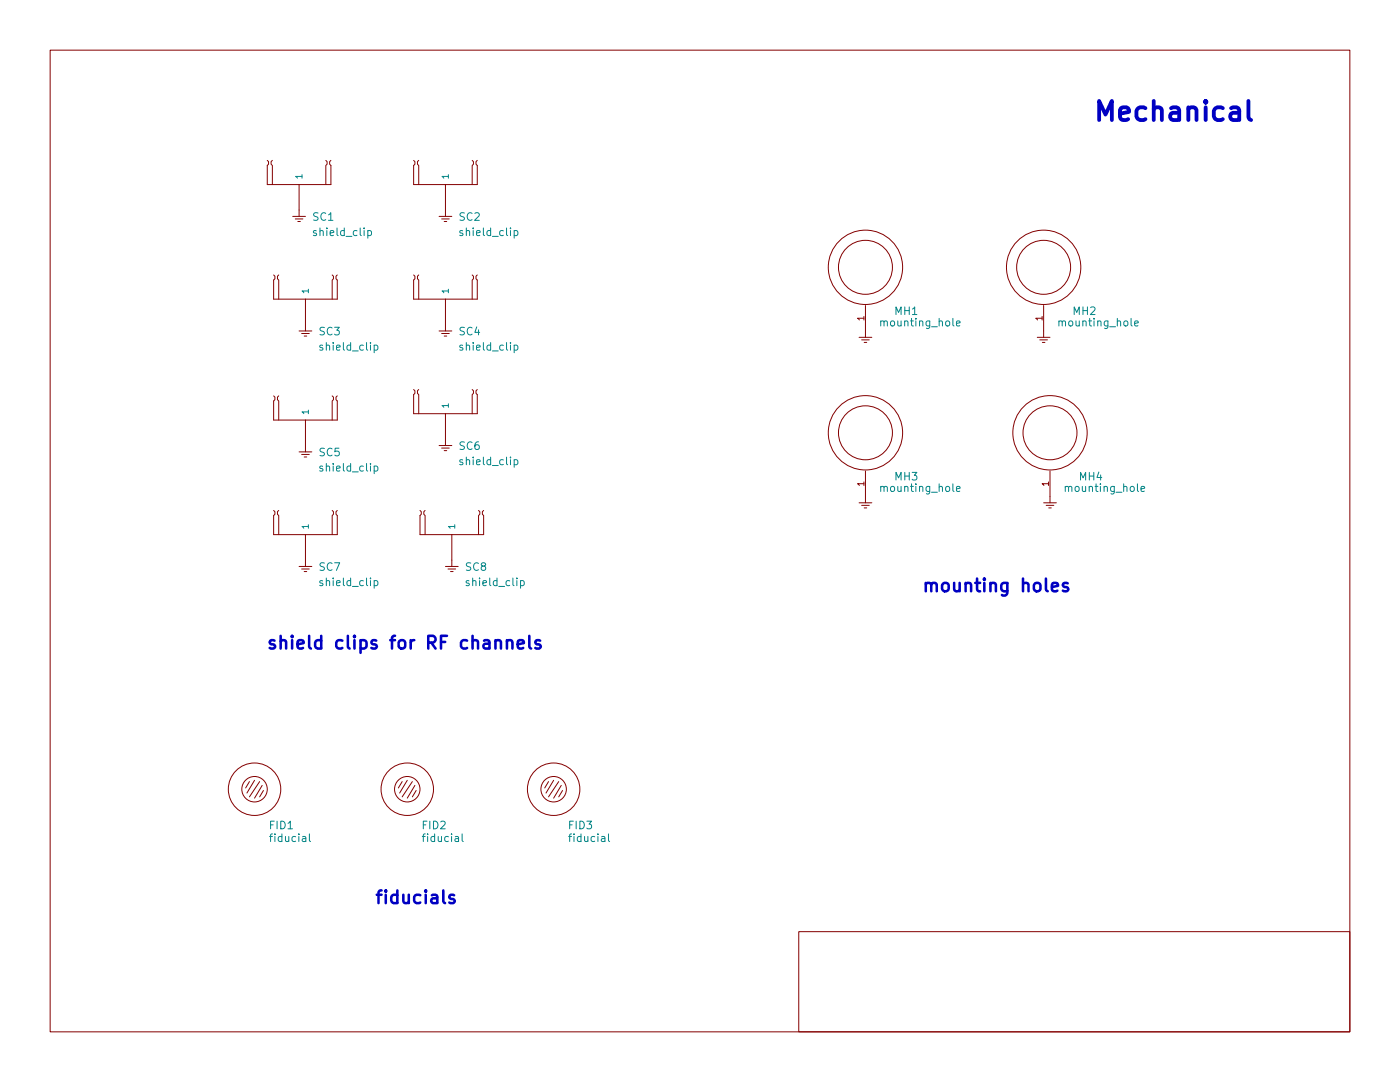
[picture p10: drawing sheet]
<svg xmlns="http://www.w3.org/2000/svg" width="279mm" height="216mm" viewBox="0 0 279 216" stroke-linecap="round" stroke-linejoin="round" font-family="sans-serif">
<g fill="none" stroke="#840000" stroke-width=".2">
<path d="M10 10h259.4v195.9h-259.4zM53.3 32l.3 .3v.5l-.3 .2v3.8h12.7v-3.8l-.2-.2v-.5l.2-.3M54.4 32l-.3 .3v.5l.3 .2v3.8M59.7 36.8v6.4M65 32l.3 .3v.5l-.3 .2v3.8M82.5 32l.3 .3v.5l-.3 .2v3.8h12.7v-3.8l-.2-.2v-.5l.2-.3M83.6 32l-.3 .3v.5l.3 .2v3.8M88.9 36.8v6.4M94.2 32l.3 .3v.5l-.3 .2v3.8M54.6 54.9l.3 .2v.5l-.3 .3v3.8h12.7v-3.8l-.2-.3v-.5l.2-.2M55.6 54.9l-.2 .2v.5l.2 .3v3.8M58.4 43.2h2.6"/>
<path d="M58.9 43.7h1.6M59.4 44.2h.5M61 59.7v6.3M66.3 54.9l.2 .2v.5l-.2 .3v3.8M82.5 54.9l.3 .2v.5l-.3 .3v3.8h12.7v-3.8l-.2-.3v-.5l.2-.2M83.6 54.9l-.3 .2v.5l.3 .3v3.8M87.6 43.2h2.6M88.1 43.7h1.6M88.6 44.2h.6M88.9 59.7v6.3M94.2 54.9l.3 .2v.5l-.3 .3v3.8M54.6 79l.3 .2v.6l-.3 .2v3.8h12.7v-3.8l-.2-.2v-.6l.2-.2"/>
<path d="M55.6 79l-.2 .2v.6l.2 .2v3.8M59.7 66h2.5M60.2 66.5h1.5M60.7 67.1h.5M66.3 79l.2 .2v.6l-.2 .2v3.8M82.5 77.7l.3 .3v.5l-.3 .2v3.9h12.7v-3.9l-.2-.2v-.5l.2-.3M83.6 77.7l-.3 .3v.5l.3 .2v3.9M87.6 66h2.6M88.1 66.5h1.6M88.6 67.1h.6M94.2 77.7l.3 .3v.5l-.3 .2v3.9M171.4 67.3h2.6"/>
<path d="M172 67.8h1.5M172.5 68.3h.5M172.7 61v6.3M207 67.3h2.5M207.5 67.8h1.5M208 68.3h.5M208.3 61v6.3M59.7 90.2h2.5M60.2 90.7h1.5M60.7 91.2h.5M61 83.8v6.4M87.6 88.9h2.6"/>
<path d="M88.1 89.4h1.6M88.6 89.9h.6M88.9 82.6v6.3M172.7 94v6.3M209.5 94v6.3M54.6 101.9l.3 .2v.5l-.3 .3v3.8h12.7v-3.8l-.2-.3v-.5l.2-.2M55.6 101.9l-.2 .2v.5l.2 .3v3.8M59.7 113h2.5M60.2 113.5h1.5M60.7 114h.5M61 106.7v6.3M66.3 101.9l.2 .2v.5l-.2 .3v3.8"/>
<path d="M83.8 101.9l.3 .2v.5l-.3 .3v3.8h12.7v-3.8l-.2-.3v-.5l.2-.2M84.8 101.9l-.2 .2v.5l.2 .3v3.8M88.9 113h2.5M89.4 113.5h1.5M89.9 114h.5M90.2 106.7v6.3M95.5 101.9l.3 .2v.5l-.3 .3v3.8M171.4 100.3h2.6M172 100.8h1.5M172.5 101.3h.5M208.3 100.3h2.5M208.8 100.8h1.5"/>
<path d="M209.3 101.3h.5M49.8 156l-.8 1.2M50.8 155.7l-1.5 2.5M51.8 156l-2 3M52.3 156.7l-1.5 2.6M52.6 157.7l-.8 1.3M80.3 156l-.8 1.2M81.3 155.7l-1.5 2.5M82.3 156l-2 3M82.8 156.7l-1.5 2.6M83.1 157.7l-.8 1.3M109.5 156l-.8 1.2"/>
<path d="M110.5 155.7l-1.5 2.5M111.5 156l-2 3M112 156.7l-1.5 2.6M112.3 157.7l-.8 1.3M159.4 185.9h110v20h-110z"/>
<circle cx="172.7" cy="53.3" r="5.4"/>
<circle cx="172.7" cy="53.3" r="7.4"/>
<circle cx="208.3" cy="53.3" r="5.4"/>
<circle cx="208.3" cy="53.3" r="7.4"/>
<circle cx="172.7" cy="86.4" r="5.4"/>
<circle cx="172.7" cy="86.4" r="7.4"/>
<circle cx="209.5" cy="86.4" r="5.4"/>
<circle cx="209.5" cy="86.4" r="7.4"/>
<circle cx="50.8" cy="157.5" r="5.2"/>
<circle cx="50.8" cy="157.5" r="2.54"/>
<circle cx="81.3" cy="157.5" r="5.2"/>
<circle cx="81.3" cy="157.5" r="2.54"/>
<circle cx="110.5" cy="157.5" r="5.2"/>
<circle cx="110.5" cy="157.5" r="2.54"/>
</g>
<g fill="none" stroke="#008484" stroke-width=".2">
<path d="M73.4 46.1l.4-.1 .3 .3v.4l-.1 .2h-.6M102.6 46.1l.4-.1 .4 .3v.4l-.2 .2h-.6M74.7 68.9h.4l.3 .3v.4l-.1 .2h-.6M102.6 68.9h.4l.4 .3v.4l-.2 .2h-.6M190.9 64.5l.7-.1-.1-.3-.4-.1-.2 .3 .1 .7h.5M226.4 64.5l.8-.1-.1-.3-.4-.1-.3 .3 .1 .7h.6M74.7 93.1l.4-.1 .3 .3v.4l-.1 .2h-.6M102.6 91.8l.4-.1 .4 .3v.5l-.2 .2h-.6M190.9 97.6l.7-.2-.1-.3h-.4l-.2 .2 .1 .7h.5M227.7 97.6l.7-.2v-.3h-.5l-.2 .2 .1 .7h.6M74.7 115.9l.4-.1 .3 .4v.4l-.1 .2h-.6M103.9 115.9l.4-.1 .3 .4v.4l-.1 .2h-.6"/>
<path d="M61.7 166.4v1.3l.3 .2M92.2 166.4v1.3l.3 .2M121.4 166.4v1.3l.3 .2"/>
</g>
<path d="M213.1 116.4l-.6-.1-.4 .4 .1 .3 .9 .3 .1 .2-.1 .4-.2 .1-.8-.1M101.2 128a.64 .64 0 0 1 1.1 .1v1.3M103.3 128.6l1.2-.3-.1-.5-.7-.1-.4 .4v1l.2 .2 .2 .1 .7-.1M105.6 126.9v2.2l.4 .3M107.8 127.8l-.6-.1-.4 .4 .2 .3 .8 .3 .1 .2-.1 .4-.2 .1-.8-.1M90.6 178.6l-.6-.1-.3 .4 .1 .3 .8 .3 .2 .2-.2 .4-.2 .1-.7-.1" fill="none" stroke="#0000c2" stroke-width=".51"/>
<path d="M249.1 20.1v3.3l.2 .4 .4 .2" fill="none" stroke="#0000c2" stroke-width=".76"/>
<text font-size="5.3" fill="#0000c2" x="218.4" y="24.1">Mechanical</text>
<g font-size="3.5" fill="#0000c2">
<text x="184.1" y="118.1">mounting holes</text>
<text x="53.3" y="129.5">shield clips for RF channels</text>
<text x="74.9" y="180.3">fiducials</text>
</g>
<g font-size="2.1" fill="#008484">
<text x="62.5" y="44">SC1</text>
<text x="62.8" y="47.1">shield_clip</text>
<text x="91.7" y="44">SC2</text>
<text x="92" y="47.1">shield_clip</text>
<text x="176" y="65.1">mounting_hole</text>
<text x="178.6" y="62.8">MH1</text>
<text x="211.6" y="65.1">mounting_hole</text>
<text x="214.2" y="62.8">MH2</text>
<text x="63.7" y="66.9">SC3</text>
<text x="64.1" y="70">shield_clip</text>
<text x="91.7" y="66.9">SC4</text>
<text x="92" y="70">shield_clip</text>
<text x="91.7" y="89.8">SC6</text>
<text x="63.7" y="91">SC5</text>
<text x="64.1" y="94.1">shield_clip</text>
<text x="92" y="92.8">shield_clip</text>
<text x="178.6" y="95.9">MH3</text>
<text x="215.4" y="95.9">MH4</text>
<text x="176" y="98.1">mounting_hole</text>
<text x="212.9" y="98.1">mounting_hole</text>
<text x="63.7" y="113.9">SC7</text>
<text x="92.9" y="113.9">SC8</text>
<text x="64.1" y="116.9">shield_clip</text>
<text x="93.3" y="116.9">shield_clip</text>
<text x="53.8" y="165.5">FID1</text>
<text x="54.2" y="168">fiducial</text>
<text x="84.3" y="165.5">FID2</text>
<text x="84.7" y="168">fiducial</text>
<text x="113.5" y="165.5">FID3</text>
<text x="113.9" y="168">fiducial</text>
</g>
<g font-size="1.8" fill="#008484">
<text x="60.3" y="35.8" transform="rotate(-90 60.3 35.8)">1</text>
<text x="89.5" y="35.8" transform="rotate(-90 89.5 35.8)">1</text>
<text x="61.6" y="58.7" transform="rotate(-90 61.6 58.7)">1</text>
<text x="89.5" y="58.7" transform="rotate(-90 89.5 58.7)">1</text>
<text x="61.6" y="82.8" transform="rotate(-90 61.6 82.8)">1</text>
<text x="89.5" y="81.5" transform="rotate(-90 89.5 81.5)">1</text>
<text x="61.6" y="105.7" transform="rotate(-90 61.6 105.7)">1</text>
<text x="90.8" y="105.7" transform="rotate(-90 90.8 105.7)">1</text>
</g>
<g font-size="1.8" fill="#840000">
<text x="172.5" y="64" transform="rotate(-90 172.5 64)">1</text>
<text x="208" y="64" transform="rotate(-90 208 64)">1</text>
<text x="172.5" y="97" transform="rotate(-90 172.5 97)">1</text>
<text x="209.3" y="97" transform="rotate(-90 209.3 97)">1</text>
</g>
</svg>
